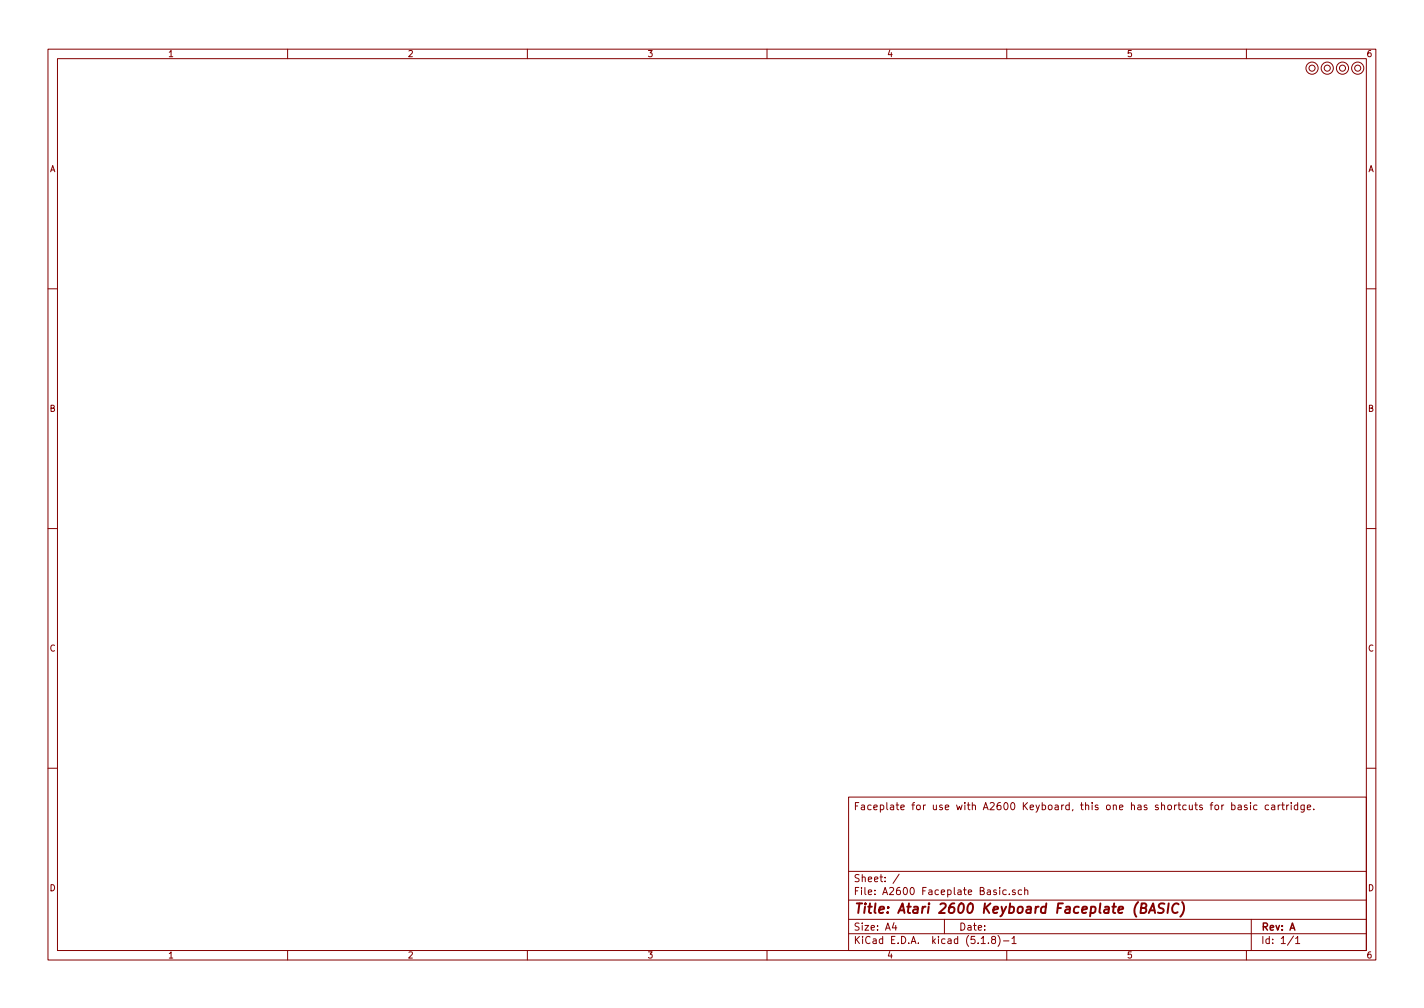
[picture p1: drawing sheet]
<svg xmlns="http://www.w3.org/2000/svg" width="297mm" height="210mm" viewBox="0 0 297 210" stroke-linecap="round" stroke-linejoin="round" font-family="sans-serif">
<g fill="none" stroke="#840000" stroke-width=".21">
<path d="M10 10.3h277v189.9h-277zM12 12.2h273v186.1h-273zM60 10.3v1.9M110 10.3v1.9M160 10.3v1.9M210 10.3v1.9M260 10.3v1.9M10 60.2h2M285 60.2h2M10 110.3h2M285 110.3h2M10 160.2h2"/>
<path d="M177 166.3h108v32h-108zM254.9 167.9v1M255.3 167.9l-.4 .3M256.9 168l.5-.1 .2 .3v.6l-.2 .1-.5-.1M256.9 167.4v1.5M258.3 168h.6v.9M258.9 168.3h-.5l-.2 .2 .2 .4 .5-.1M260.1 168l-.3-.1-.2 .2v.2l.5 .2v.3h-.5M260.9 167.4v.2M260.9 167.9v1M262.2 168l-.4-.1-.3 .3 .1 .6h.6M264.6 168l-.4-.1-.3 .3 .1 .6 .2 .1 .4-.1"/>
<path d="M265.3 168h.5l.1 .9M265.9 168.3h-.5l-.2 .2 .2 .4 .5-.1M266.6 167.9v1M267.1 167.9l-.5 .3M267.3 167.9h.6M267.6 167.4v1.3l.3 .2M268.4 167.9v1M268.8 167.9l-.4 .3M269.3 167.4v.2M269.3 167.9v1M270.7 168l-.4-.1-.3 .3 .1 .6 .2 .1 .4-.1M270.7 167.4v1.5"/>
<path d="M272.1 167.9v1.2l-.3 .3-.4-.1M272.1 168l-.5-.1-.3 .3 .1 .6 .2 .1 .5-.1M272.7 168.4l.7-.1-.1-.3-.4-.1-.2 .2 .1 .7h.5M274 168.8v.1M285 160.2h2M60 198.3v1.9M110 198.3v1.9M160 198.3v1.9M177 194.8h108M177 191.8h108M177 187.8h108M177 181.8h108"/>
<path d="M186.5 192.5l-.4 1h1M186.8 193v1M187.6 182.3l-1.3 2M197 191.8v3M204.7 196.8h.8M206.2 196.7v.1M207.1 196l-.3-.3 .3-.4 .5 .2-.1 .4a.52 .52 0 0 0-.6 .2 .52 .52 0 0 0 .1 .6l.4 .1 .2-.1 .1-.4-.3-.3M208.2 195.1a1.71 1.71 0 0 1 0 2.3M208.5 185.1v.2M208.5 185.6v1M209.3 196.3h1.2M209.9 185.7l-.4-.1-.3 .3v.6l.3 .1 .4-.1"/>
<path d="M210 198.3v1.9M210.5 186.5v.1M211.1 195.8l.4-.5v1.5M211.1 196.8h.9M211.8 185.7l-.4-.1-.2 .2 .1 .2 .5 .2v.3h-.6M213.1 185.7l-.4-.1-.3 .3 .1 .6 .2 .1 .4-.1M213.7 185.7l.3-.1 .3 .1 .1 .9M213.7 185.1v1.5M260 198.3v1.9M261 191.8v6.5M269.8 195.2l-1.2 2M270.3 195.8l.4-.5v1.5"/>
<path d="M270.3 196.8h.8"/>
<circle cx="273.7" cy="14.2" r=".63"/>
<circle cx="273.7" cy="14.2" r="1.27"/>
<circle cx="276.9" cy="14.2" r=".63"/>
<circle cx="276.9" cy="14.2" r="1.27"/>
<circle cx="280" cy="14.2" r=".63"/>
<circle cx="280" cy="14.2" r="1.27"/>
<circle cx="283.2" cy="14.2" r=".63"/>
<circle cx="283.2" cy="14.2" r="1.27"/>
</g>
<path d="M238 189.4h.7l.3-.2 .1-.4-.1-.3-.8-.1-.3 2 1-.1a.5 .5 0 0 0 .2-.5 .5 .5 0 0 0-.4-.4M239.6 190.4l.9-2 .4 2M239.9 189.9h.9M242.9 188.5a.79 .79 0 0 0-1.2 .3l.2 .5 .8 .4-.1 .6a.87 .87 0 0 1-1.1 0M243.8 188.4l-.3 2M245.8 188.6a.87 .87 0 0 0-1 0 .87 .87 0 0 0-.3 1 .69 .69 0 0 0 .3 .8 .69 .69 0 0 0 .8-.1M246.6 188.2a2.31 2.31 0 0 1-.4 3" fill="none" stroke="#840000" stroke-width=".41"/>
<text font-size="2.8" fill="#840000" x="178" y="190.5">Title: Atari 2600 Keyboard Faceplate (BASIC)</text>
<g font-size="2.1" fill="#840000">
<text x="178" y="169">Faceplate for use with A2600 Keyboard, this one has shortcuts for basic cartridge.</text>
<text x="178" y="184">Sheet: /</text>
<text x="178" y="186.7">File: A2600 Faceplate Basic.sch</text>
<text x="178" y="196.9">KiCad E.D.A. kicad (5.1.8)-1</text>
<text x="178" y="194.1">Size: A4</text>
<text x="200" y="194.1">Date:</text>
<text x="263" y="194.1">Rev: A</text>
<text x="263" y="196.9">Id: 1/1</text>
</g>
<g font-size="1.8" fill="#840000">
<text x="35" y="11.9">1</text>
<text x="85" y="11.9">2</text>
<text x="135" y="11.9">3</text>
<text x="185" y="11.9">4</text>
<text x="235" y="11.9">5</text>
<text x="285" y="11.9">6</text>
<text x="10.4" y="35.9">A</text>
<text x="285.4" y="35.9">A</text>
<text x="10.4" y="85.9">B</text>
<text x="285.4" y="85.9">B</text>
<text x="10.4" y="135.9">C</text>
<text x="285.4" y="135.9">C</text>
<text x="10.4" y="185.9">D</text>
<text x="285.4" y="185.9">D</text>
<text x="35" y="199.9">1</text>
<text x="85" y="199.9">2</text>
<text x="135" y="199.9">3</text>
<text x="185" y="199.9">4</text>
<text x="235" y="199.9">5</text>
<text x="285" y="199.9">6</text>
</g>
</svg>
